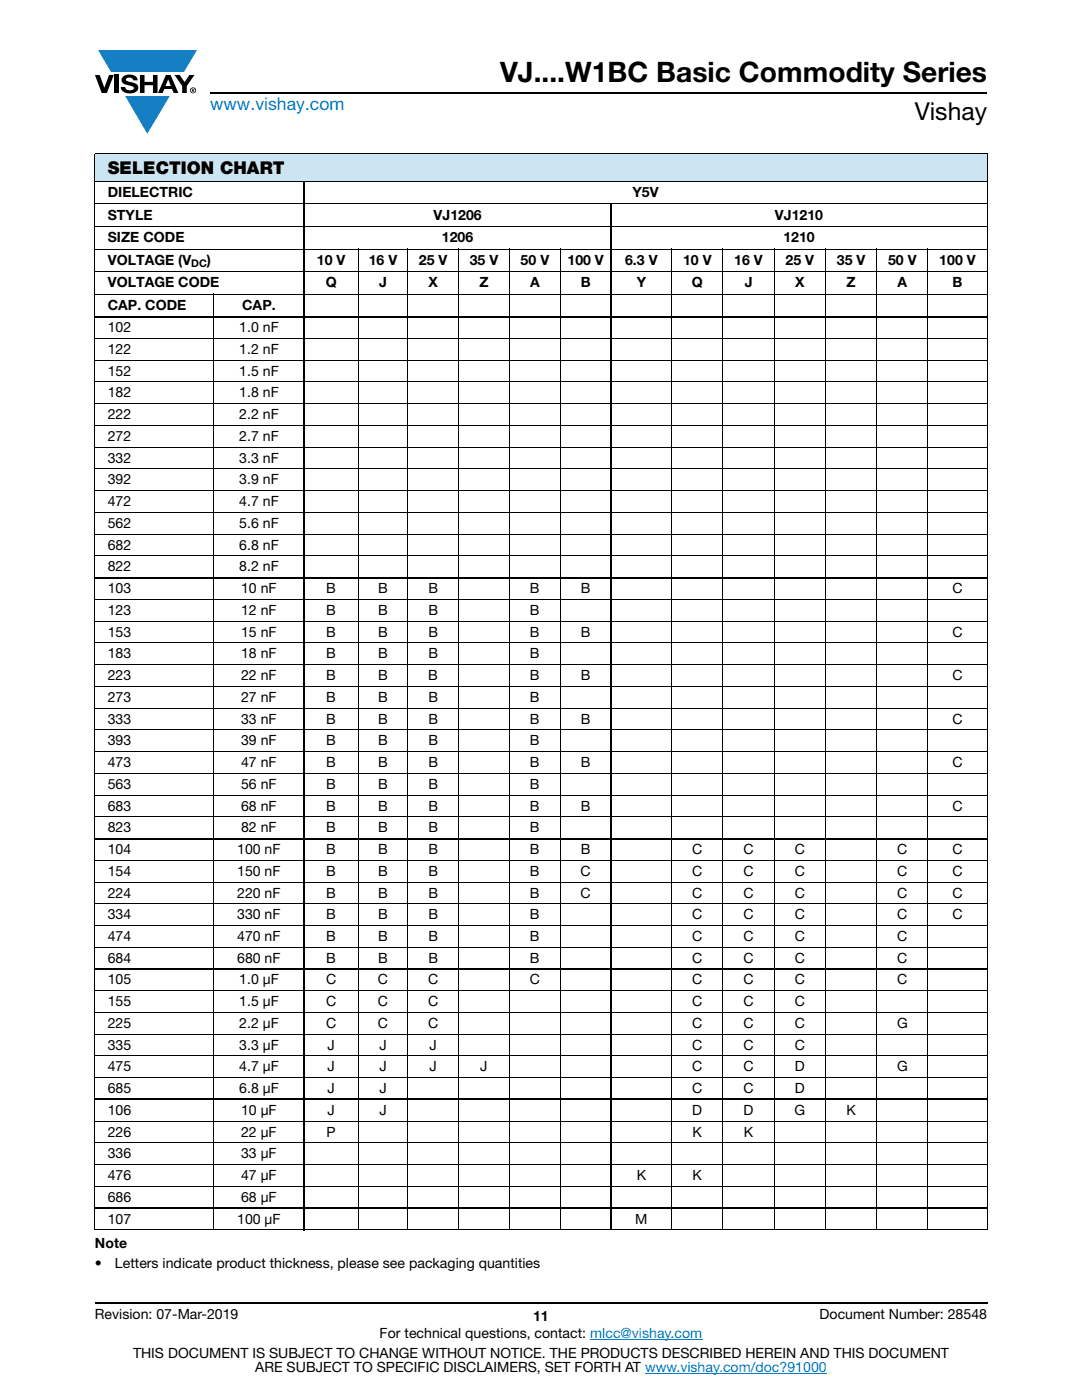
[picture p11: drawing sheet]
<svg xmlns="http://www.w3.org/2000/svg" width="216mm" height="279mm" viewBox="0 0 216 279" stroke-linecap="round" stroke-linejoin="round" font-family="sans-serif">
<g fill="#147fc3">
<path d="M19.6 10h19.7l-2.6 4.3h-1.1h-13.5z"/>
<path d="M25 19.2h8.9l-4.5 7.5z"/>
</g>
<g fill="#000">
<path d="M18.9 15h1l.9 2.5 1-2.5h.9l-1.4 3.6h-1zM22.9 15h.9v3.6h-.9zM24.6 15.3a2.1 2.1 0 0 1 2.8 .3l.1 .4h-.9a.79 .79 0 0 0-.7-.5 .79 .79 0 0 0-.8 .4l.3 .3 1 .2a1.08 1.08 0 0 1 1.2 1 1.08 1.08 0 0 1-1.1 1.2 1.73 1.73 0 0 1-2.4-1.2h.9a.96 .96 0 0 0 .8 .6 .96 .96 0 0 0 .9-.4 1.31 1.31 0 0 0-1.2-.6 1.03 1.03 0 0 1-1.1-.6 1.03 1.03 0 0 1 .2-1.1zM27.9 15h.9v1.3h1.7v-1.3h.9v3.6h-.9v-1.6h-1.7v1.6h-.9zM34.8 15h1.1l.9 1.4 1-1.4h1l-1.5 2.2v1.4h-.9v-1.4z"/>
<path d="M33.6 15.9l.5 1.3h-1.1zM33.1 15l-1.6 3.6h1l.3-.8h1.5l.3 .8h1l-1.6-3.6z"/>
<path d="M38.4 17.8h.2v.2h-.2zM38.3 17.7v.7h.1v-.3l.4 .3-.2-.3 .2-.2-.1-.2z"/>
<path d="M38.1 18a.46 .46 0 0 1 .9 0 .46 .46 0 0 1-.9 0zM37.9 18a.6 .6 0 0 0 1.2 0 .6 .6 0 0 0-1.2 0z"/>
</g>
<path d="M42 18.6h155M18.9 260h178.1" fill="none" stroke="#000" stroke-width=".36"/>
<path d="M117.8 267.3h22.3M128.7 274h36.3" fill="none" stroke="#007ec4" stroke-width=".2"/>
<path d="M18.9 30.7h178.1v5.5h-178.1z" fill="#cce5f3"/>
<g fill="none" stroke="#000" stroke-width=".2">
<path d="M18.9 30.7h178.1M18.9 36.2h178.1M18.9 30.8v214.6M197 30.8v214.6M18.9 40.7h178.1M18.9 45.2h178.1M18.9 49.7h178.1M18.9 54.2h178.1M18.9 58.7h178.1M42.7 58.6v186.9M71.5 49.6v195.9M81.4 49.6v195.9"/>
<path d="M91.5 49.6v195.9M101.7 49.6v195.9M111.8 49.6v195.9M134 49.6v195.9M144.3 49.6v195.9M154.5 49.6v195.9M164.7 49.6v195.9M174.9 49.6v195.9M185.2 49.6v195.9M18.9 67.5h178.1M18.9 71.9h178.1M18.9 76.2h178.1"/>
<path d="M18.9 80.6h178.1M18.9 84.9h178.1M18.9 89.2h178.1M18.9 93.6h178.1M18.9 97.9h178.1M18.9 102.3h178.1M18.9 106.6h178.1M18.9 110.9h178.1M18.9 119.6h178.1M18.9 124h178.1M18.9 128.3h178.1M18.9 132.6h178.1"/>
<path d="M18.9 137h178.1M18.9 141.3h178.1M18.9 145.6h178.1M18.9 150h178.1M18.9 154.3h178.1M18.9 158.7h178.1M18.9 163h178.1M18.9 171.7h178.1M18.9 176h178.1M18.9 180.4h178.1M18.9 184.7h178.1M18.9 189h178.1"/>
<path d="M18.9 197.7h178.1M18.9 202.1h178.1M18.9 206.4h178.1M18.9 210.7h178.1M18.9 215.1h178.1M18.9 223.8h178.1M18.9 228.1h178.1M18.9 232.4h178.1M18.9 236.8h178.1M18.9 245.4h178.1"/>
</g>
<path d="M60.7 36.1v209.4M122 40.6v204.9M18.9 63.2h178.1M18.9 115.3h178.1M18.9 167.4h178.1M18.9 193.4h178.1M18.9 219.4h178.1M18.9 241.1h178.1" fill="none" stroke="#000" stroke-width=".36"/>
<text font-size="5.6" x="99.8" y="16.4">VJ....W1BC Basic Commodity Series</text>
<text font-size="4.9" x="182.5" y="24">Vishay</text>
<text font-size="3.5" fill="#007ec4" x="42" y="21.9">www.vishay.com</text>
<text font-size="3.5" x="21.5" y="34.8">SELECTION CHART</text>
<g font-size="2.8">
<text x="21.5" y="39.4">DIELECTRIC</text>
<text x="126.2" y="39.4">Y5V</text>
<text x="21.5" y="43.9">STYLE</text>
<text x="86.5" y="43.9">VJ1206</text>
<text x="154.6" y="43.9">VJ1210</text>
<text x="21.5" y="48.4">SIZE CODE</text>
<text x="21.5" y="52.9">VOLTAGE (V</text>
<text x="41.3" y="52.9">)</text>
<text x="63.2" y="52.9">10 V</text>
<text x="73.6" y="52.9">16 V</text>
<text x="83.6" y="52.9">25 V</text>
<text x="88.2" y="48.4">1206</text>
<text x="93.7" y="52.9">35 V</text>
<text x="103.9" y="52.9">50 V</text>
<text x="113.2" y="52.9">100 V</text>
<text x="124.7" y="52.9">6.3 V</text>
<text x="136.3" y="52.9">10 V</text>
<text x="146.5" y="52.9">16 V</text>
<text x="156.3" y="48.4">1210</text>
<text x="156.7" y="52.9">25 V</text>
<text x="167" y="52.9">35 V</text>
<text x="177.2" y="52.9">50 V</text>
<text x="187.4" y="52.9">100 V</text>
<text x="21.5" y="57.4">VOLTAGE CODE</text>
<text x="65" y="57.4">Q</text>
<text x="75.6" y="57.4">J</text>
<text x="85.5" y="57.4">X</text>
<text x="95.7" y="57.4">Z</text>
<text x="105.8" y="57.4">A</text>
<text x="115.9" y="57.4">B</text>
<text x="127.1" y="57.4">Y</text>
<text x="138" y="57.4">Q</text>
<text x="148.6" y="57.4">J</text>
<text x="158.7" y="57.4">X</text>
<text x="168.9" y="57.4">Z</text>
<text x="179.1" y="57.4">A</text>
<text x="190.1" y="57.4">B</text>
<text x="21.5" y="61.9">CAP. CODE</text>
<text x="48.3" y="61.9">CAP.</text>
<text x="21.5" y="66.3">102</text>
<text x="21.5" y="70.6">122</text>
<text x="47.7" y="66.3">1.0 nF</text>
<text x="47.7" y="70.6">1.2 nF</text>
<text x="21.5" y="75">152</text>
<text x="47.7" y="75">1.5 nF</text>
<text x="21.5" y="79.3">182</text>
<text x="21.5" y="83.7">222</text>
<text x="47.7" y="79.3">1.8 nF</text>
<text x="47.7" y="83.7">2.2 nF</text>
<text x="21.5" y="88">272</text>
<text x="47.7" y="88">2.7 nF</text>
<text x="21.5" y="92.3">332</text>
<text x="47.7" y="92.3">3.3 nF</text>
<text x="21.5" y="96.7">392</text>
<text x="21.5" y="101">472</text>
<text x="47.7" y="96.7">3.9 nF</text>
<text x="47.7" y="101">4.7 nF</text>
<text x="21.5" y="105.3">562</text>
<text x="47.7" y="105.3">5.6 nF</text>
<text x="21.5" y="109.7">682</text>
<text x="47.7" y="109.7">6.8 nF</text>
<text x="21.5" y="114">822</text>
<text x="21.5" y="118.4">103</text>
<text x="47.7" y="114">8.2 nF</text>
<text x="48.1" y="118.4">10 nF</text>
<text x="65.1" y="118.4">B</text>
<text x="75.5" y="118.4">B</text>
<text x="85.5" y="118.4">B</text>
<text x="105.7" y="118.4">B</text>
<text x="115.9" y="118.4">B</text>
<text x="190" y="118.4">C</text>
<text x="21.5" y="122.7">123</text>
<text x="48.1" y="122.7">12 nF</text>
<text x="65.1" y="122.7">B</text>
<text x="75.5" y="122.7">B</text>
<text x="85.5" y="122.7">B</text>
<text x="105.7" y="122.7">B</text>
<text x="21.5" y="127">153</text>
<text x="21.5" y="131.4">183</text>
<text x="48.1" y="127">15 nF</text>
<text x="48.1" y="131.4">18 nF</text>
<text x="65.1" y="127">B</text>
<text x="65.1" y="131.4">B</text>
<text x="75.5" y="127">B</text>
<text x="75.5" y="131.4">B</text>
<text x="85.5" y="127">B</text>
<text x="85.5" y="131.4">B</text>
<text x="105.7" y="127">B</text>
<text x="105.7" y="131.4">B</text>
<text x="115.9" y="127">B</text>
<text x="190" y="127">C</text>
<text x="21.5" y="135.7">223</text>
<text x="48.1" y="135.7">22 nF</text>
<text x="65.1" y="135.7">B</text>
<text x="75.5" y="135.7">B</text>
<text x="85.5" y="135.7">B</text>
<text x="105.7" y="135.7">B</text>
<text x="115.9" y="135.7">B</text>
<text x="190" y="135.7">C</text>
<text x="21.5" y="140.1">273</text>
<text x="48.1" y="140.1">27 nF</text>
<text x="65.1" y="140.1">B</text>
<text x="75.5" y="140.1">B</text>
<text x="85.5" y="140.1">B</text>
<text x="105.7" y="140.1">B</text>
<text x="21.5" y="144.4">333</text>
<text x="21.5" y="148.7">393</text>
<text x="48.1" y="144.4">33 nF</text>
<text x="48.1" y="148.7">39 nF</text>
<text x="65.1" y="144.4">B</text>
<text x="65.1" y="148.7">B</text>
<text x="75.5" y="144.4">B</text>
<text x="75.5" y="148.7">B</text>
<text x="85.5" y="144.4">B</text>
<text x="85.5" y="148.7">B</text>
<text x="105.7" y="144.4">B</text>
<text x="105.7" y="148.7">B</text>
<text x="115.9" y="144.4">B</text>
<text x="190" y="144.4">C</text>
<text x="21.5" y="153.1">473</text>
<text x="48.1" y="153.1">47 nF</text>
<text x="65.1" y="153.1">B</text>
<text x="75.5" y="153.1">B</text>
<text x="85.5" y="153.1">B</text>
<text x="105.7" y="153.1">B</text>
<text x="115.9" y="153.1">B</text>
<text x="190" y="153.1">C</text>
<text x="21.5" y="157.4">563</text>
<text x="21.5" y="161.8">683</text>
<text x="48.1" y="157.4">56 nF</text>
<text x="48.1" y="161.8">68 nF</text>
<text x="65.1" y="157.4">B</text>
<text x="65.1" y="161.8">B</text>
<text x="75.5" y="157.4">B</text>
<text x="75.5" y="161.8">B</text>
<text x="85.5" y="157.4">B</text>
<text x="85.5" y="161.8">B</text>
<text x="105.7" y="157.4">B</text>
<text x="105.7" y="161.8">B</text>
<text x="115.9" y="161.8">B</text>
<text x="190" y="161.8">C</text>
<text x="21.5" y="166.1">823</text>
<text x="48.1" y="166.1">82 nF</text>
<text x="65.1" y="166.1">B</text>
<text x="75.5" y="166.1">B</text>
<text x="85.5" y="166.1">B</text>
<text x="105.7" y="166.1">B</text>
<text x="21.5" y="170.4">104</text>
<text x="47.3" y="170.4">100 nF</text>
<text x="65.1" y="170.4">B</text>
<text x="75.5" y="170.4">B</text>
<text x="85.5" y="170.4">B</text>
<text x="105.7" y="170.4">B</text>
<text x="115.9" y="170.4">B</text>
<text x="138.1" y="170.4">C</text>
<text x="148.3" y="170.4">C</text>
<text x="158.6" y="170.4">C</text>
<text x="179" y="170.4">C</text>
<text x="190" y="170.4">C</text>
<text x="21.5" y="174.8">154</text>
<text x="21.5" y="179.1">224</text>
<text x="47.3" y="174.8">150 nF</text>
<text x="47.3" y="179.1">220 nF</text>
<text x="65.1" y="174.8">B</text>
<text x="65.1" y="179.1">B</text>
<text x="75.5" y="174.8">B</text>
<text x="75.5" y="179.1">B</text>
<text x="85.5" y="174.8">B</text>
<text x="85.5" y="179.1">B</text>
<text x="105.7" y="174.8">B</text>
<text x="105.7" y="179.1">B</text>
<text x="115.8" y="174.8">C</text>
<text x="115.8" y="179.1">C</text>
<text x="138.1" y="174.8">C</text>
<text x="138.1" y="179.1">C</text>
<text x="148.3" y="174.8">C</text>
<text x="148.3" y="179.1">C</text>
<text x="158.6" y="174.8">C</text>
<text x="158.6" y="179.1">C</text>
<text x="179" y="174.8">C</text>
<text x="179" y="179.1">C</text>
<text x="190" y="174.8">C</text>
<text x="190" y="179.1">C</text>
<text x="21.5" y="183.5">334</text>
<text x="47.3" y="183.5">330 nF</text>
<text x="65.1" y="183.5">B</text>
<text x="75.5" y="183.5">B</text>
<text x="85.5" y="183.5">B</text>
<text x="105.7" y="183.5">B</text>
<text x="138.1" y="183.5">C</text>
<text x="148.3" y="183.5">C</text>
<text x="158.6" y="183.5">C</text>
<text x="179" y="183.5">C</text>
<text x="190" y="183.5">C</text>
<text x="21.5" y="187.8">474</text>
<text x="47.3" y="187.8">470 nF</text>
<text x="65.1" y="187.8">B</text>
<text x="75.5" y="187.8">B</text>
<text x="85.5" y="187.8">B</text>
<text x="105.7" y="187.8">B</text>
<text x="138.1" y="187.8">C</text>
<text x="148.3" y="187.8">C</text>
<text x="158.6" y="187.8">C</text>
<text x="179" y="187.8">C</text>
<text x="21.5" y="192.1">684</text>
<text x="21.5" y="196.5">105</text>
<text x="47.3" y="192.1">680 nF</text>
<text x="47.7" y="196.5">1.0 μF</text>
<text x="65.1" y="196.5">C</text>
<text x="65.1" y="192.1">B</text>
<text x="75.4" y="196.5">C</text>
<text x="75.5" y="192.1">B</text>
<text x="85.4" y="196.5">C</text>
<text x="85.5" y="192.1">B</text>
<text x="105.7" y="196.5">C</text>
<text x="105.7" y="192.1">B</text>
<text x="138.1" y="192.1">C</text>
<text x="138.1" y="196.5">C</text>
<text x="148.3" y="192.1">C</text>
<text x="148.3" y="196.5">C</text>
<text x="158.6" y="192.1">C</text>
<text x="158.6" y="196.5">C</text>
<text x="179" y="192.1">C</text>
<text x="179" y="196.5">C</text>
<text x="21.5" y="200.8">155</text>
<text x="47.7" y="200.8">1.5 μF</text>
<text x="65.1" y="200.8">C</text>
<text x="75.4" y="200.8">C</text>
<text x="85.4" y="200.8">C</text>
<text x="138.1" y="200.8">C</text>
<text x="148.3" y="200.8">C</text>
<text x="158.6" y="200.8">C</text>
<text x="21.5" y="205.2">225</text>
<text x="21.5" y="209.5">335</text>
<text x="47.7" y="205.2">2.2 μF</text>
<text x="47.7" y="209.5">3.3 μF</text>
<text x="65.1" y="205.2">C</text>
<text x="65.3" y="209.5">J</text>
<text x="75.4" y="205.2">C</text>
<text x="75.7" y="209.5">J</text>
<text x="85.4" y="205.2">C</text>
<text x="85.7" y="209.5">J</text>
<text x="138.1" y="209.5">C</text>
<text x="138.1" y="205.2">C</text>
<text x="148.3" y="209.5">C</text>
<text x="148.3" y="205.2">C</text>
<text x="158.6" y="209.5">C</text>
<text x="158.6" y="205.2">C</text>
<text x="179" y="205.2">G</text>
<text x="21.5" y="213.8">475</text>
<text x="47.7" y="213.8">4.7 μF</text>
<text x="65.3" y="213.8">J</text>
<text x="75.7" y="213.8">J</text>
<text x="85.7" y="213.8">J</text>
<text x="95.8" y="213.8">J</text>
<text x="138.1" y="213.8">C</text>
<text x="148.3" y="213.8">C</text>
<text x="158.6" y="213.8">D</text>
<text x="179" y="213.8">G</text>
<text x="21.5" y="218.2">685</text>
<text x="47.7" y="218.2">6.8 μF</text>
<text x="65.3" y="218.2">J</text>
<text x="75.7" y="218.2">J</text>
<text x="138.1" y="218.2">C</text>
<text x="148.3" y="218.2">C</text>
<text x="158.6" y="218.2">D</text>
<text x="21.5" y="222.5">106</text>
<text x="21.5" y="226.8">226</text>
<text x="48.1" y="222.5">10 μF</text>
<text x="48.1" y="226.8">22 μF</text>
<text x="65.2" y="226.8">P</text>
<text x="65.3" y="222.5">J</text>
<text x="75.7" y="222.5">J</text>
<text x="138.1" y="222.5">D</text>
<text x="138.2" y="226.8">K</text>
<text x="148.4" y="222.5">D</text>
<text x="148.4" y="226.8">K</text>
<text x="158.5" y="222.5">G</text>
<text x="168.9" y="222.5">K</text>
<text x="21.5" y="231.2">336</text>
<text x="48.1" y="231.2">33 μF</text>
<text x="21.5" y="235.5">476</text>
<text x="21.5" y="239.9">686</text>
<text x="48.1" y="235.5">47 μF</text>
<text x="48.1" y="239.9">68 μF</text>
<text x="127" y="235.5">K</text>
<text x="138.2" y="235.5">K</text>
<text x="21.5" y="244.2">107</text>
<text x="47.3" y="244.2">100 μF</text>
<text x="126.7" y="244.2">M</text>
<text x="18.9" y="249.1">Note</text>
<text x="18.9" y="253">•</text>
<text x="22.9" y="253">Letters indicate product thickness, please see packaging quantities</text>
<text x="18.9" y="263.3">Revision: 07-Mar-2019</text>
<text x="106.4" y="263.6">11</text>
<text x="163.6" y="263.3">Document Number: 28548</text>
<text x="75.8" y="267.1">For technical questions, contact: mlcc@vishay.com</text>
<text x="26.5" y="271">THIS DOCUMENT IS SUBJECT TO CHANGE WITHOUT NOTICE. THE PRODUCTS DESCRIBED HEREIN AND THIS DOCUMENT</text>
<text x="50.9" y="273.8">ARE SUBJECT TO SPECIFIC DISCLAIMERS, SET FORTH AT www.vishay.com/doc?91000</text>
</g>
<text font-size="2.1" x="38.2" y="53.4">DC</text>
</svg>
